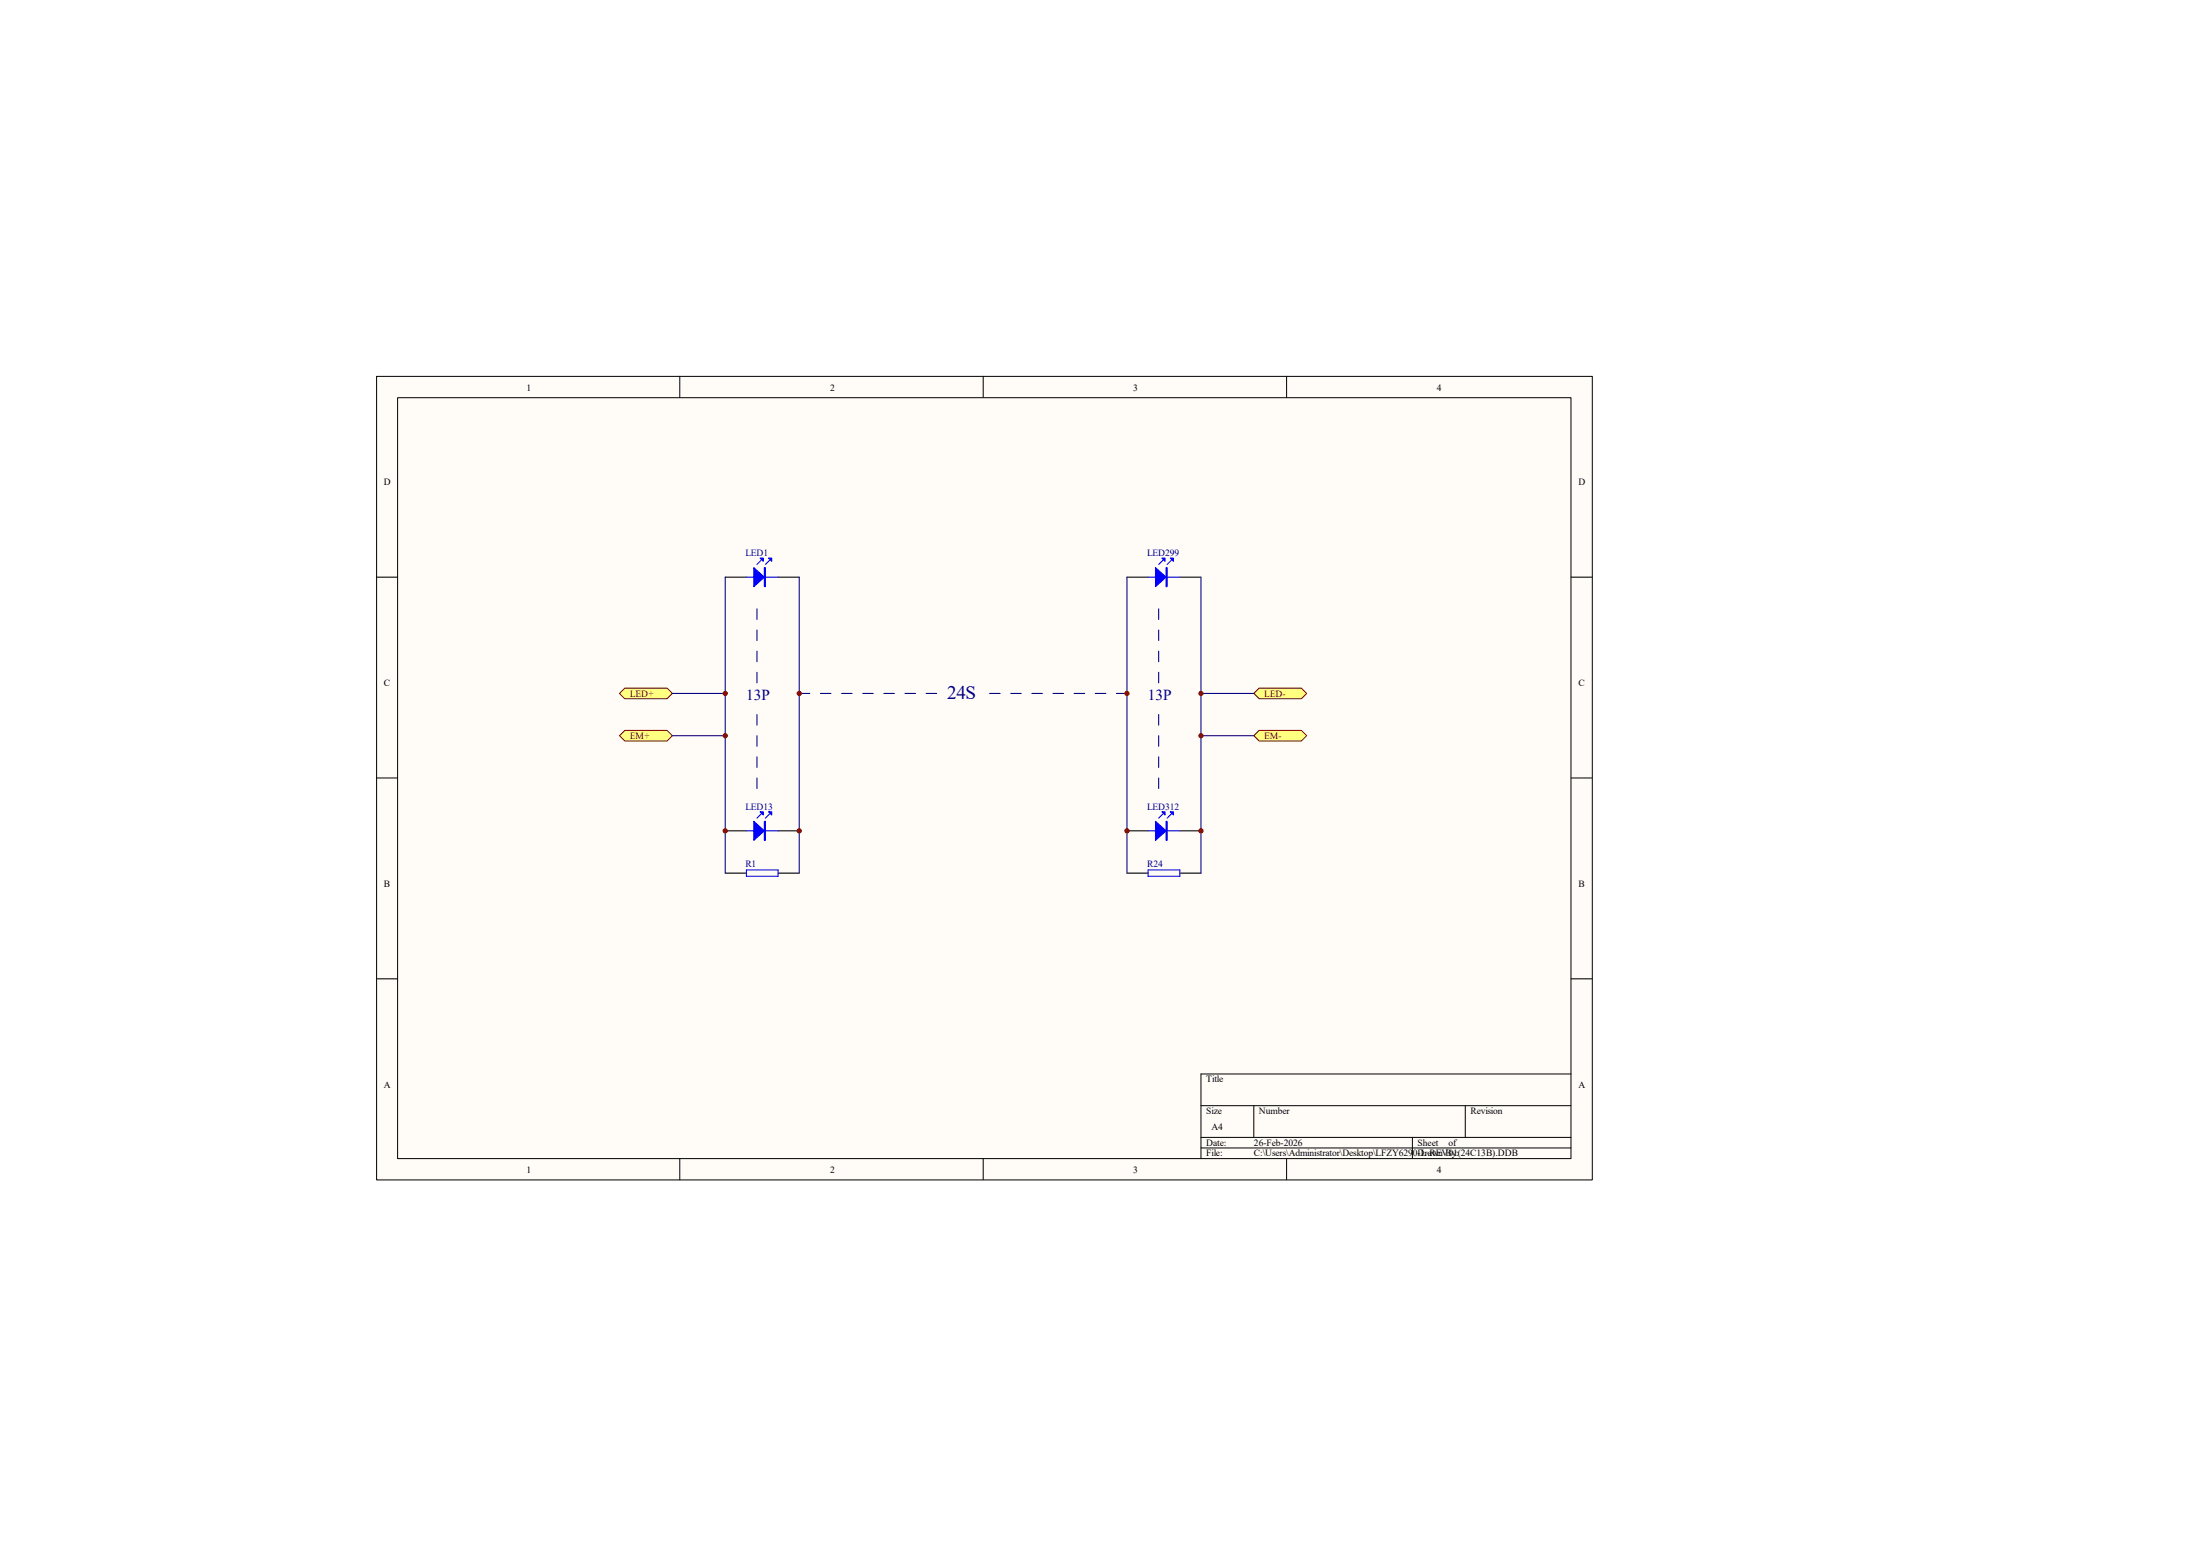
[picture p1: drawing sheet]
<svg xmlns="http://www.w3.org/2000/svg" width="297mm" height="210mm" viewBox="0 0 297 210" stroke-linecap="round" stroke-linejoin="round" font-family="sans-serif">
<path d="M50.8 50.8h164.2v108.5h-164.2z" fill="#fffcf8"/>
<g fill="none" stroke="#000" stroke-width=".14">
<path d="M50.8 50.8h164.2v108.5h-164.2zM53.7 53.7h158.4v102.7h-158.4zM91.8 50.8v2.8M132.7 50.8v2.8M173.7 50.8v2.8M50.8 77.9h2.9M97.9 77.9h2.9M105 77.9h2.9M212.1 77.9h2.8M50.8 105h2.9M212.1 105h2.8M50.8 132.1h2.9"/>
<path d="M212.1 132.1h2.8M91.8 156.4v2.8M132.7 156.4v2.8M162.1 149.2h50M162.1 153.5h50M162.1 154.9h50M169.3 149.2v4.3M173.7 156.4v2.8M190.7 153.5v2.9M197.8 149.2v4.3M212.1 145h-50v11.4"/>
</g>
<path d="M100.8 77.9h4.2M102.8 75.6l-.6 .6M103.9 75.6l-.6 .6" fill="none" stroke="#00f" stroke-width=".14"/>
<g fill="#00f" stroke="#00f" stroke-width=".14">
<path d="M101.8 76.6l1.4 1.3-1.4 1.3z"/>
<path d="M103.8 75.3h.4v.5z"/>
<path d="M102.6 75.3h.4v.5z"/>
<path d="M103.2 76.6h.1v2.6h-.1z" fill-rule="evenodd"/>
</g>
<g fill="#ffff80" stroke="#800000" stroke-width=".14">
<path d="M83.6 93.6l.8-.7h5.7l.7 .7-.7 .7h-5.7z" fill-rule="evenodd"/>
<path d="M83.6 99.3l.8-.7h5.7l.7 .7-.7 .7h-5.7z" fill-rule="evenodd"/>
</g>
<path d="M152.1 77.9h2.9M159.3 77.9h2.8M97.9 112.1h2.9M97.9 117.8h2.9M105 112.1h2.9M105 117.8h2.9M152.1 112.1h2.9M152.1 117.8h2.9M159.3 112.1h2.8M159.3 117.8h2.8" fill="none" stroke="#000" stroke-width=".14"/>
<path d="M155 77.9h4.3M157 75.6l-.6 .6M158.1 75.6l-.5 .6M100.8 112.1h4.2M100.8 117.4h4.2v.9h-4.2zM102.8 109.9l-.6 .5M103.9 109.9l-.6 .5M155 112.1h4.3M155 117.4h4.3v.9h-4.3zM157 109.9l-.6 .5M158.1 109.9l-.5 .5" fill="none" stroke="#00f" stroke-width=".14"/>
<g fill="#00f" stroke="#00f" stroke-width=".14">
<path d="M101.8 110.9l1.4 1.2-1.4 1.3z"/>
<path d="M103.8 109.6h.4v.4z"/>
<path d="M102.6 109.6h.4v.4z"/>
<path d="M156 76.6l1.4 1.3-1.4 1.3z"/>
<path d="M158 75.3h.4v.5z"/>
<path d="M156.9 75.3h.4v.5z"/>
<path d="M156 110.9l1.4 1.2-1.4 1.3z"/>
<path d="M158 109.6h.4v.4z"/>
<path d="M156.9 109.6h.4v.4z"/>
<path d="M103.2 110.9h.1v2.5h-.1z" fill-rule="evenodd"/>
<path d="M157.4 76.6h.2v2.6h-.2z" fill-rule="evenodd"/>
<path d="M157.4 110.9h.2v2.5h-.2z" fill-rule="evenodd"/>
</g>
<g fill="none" stroke="#000080" stroke-width=".14">
<path d="M97.9 77.9v39.9M107.9 77.9v39.9M152.1 77.9v39.9M162.1 77.9v39.9M90.8 93.6h7.1M90.8 99.3h7.1M102.2 82.2v1.4M102.2 85v1.5M102.2 87.9v1.4M102.2 90.7v1.5M102.2 96.4v1.5M102.2 99.3v1.4"/>
<path d="M107.9 93.6h1.4M110.8 93.6h1.4M113.6 93.6h1.4M116.5 93.6h1.4M119.3 93.6h1.4M122.2 93.6h1.4M125 93.6h1.5M133.6 93.6h1.4M136.4 93.6h1.5M139.3 93.6h1.4M142.2 93.6h1.4M145 93.6h1.4"/>
<path d="M147.9 93.6h1.4M150.7 93.6h1.4M156.4 82.2v1.4M156.4 85v1.5M156.4 87.9v1.4M156.4 90.7v1.5M156.4 96.4v1.5M156.4 99.3v1.4M102.2 102.2v1.4M102.2 105v1.4M156.4 102.2v1.4M156.4 105v1.4"/>
</g>
<g fill="#ffff80" stroke="#800000" stroke-width=".14">
<path d="M170 92.9h5.7l.7 .7-.7 .7h-5.7l-.7-.7z" fill-rule="evenodd"/>
<path d="M170 98.6h5.7l.7 .7-.7 .7h-5.7l-.7-.7z" fill-rule="evenodd"/>
</g>
<path d="M162.1 93.6h7.2M162.1 99.3h7.2" fill="none" stroke="#000080" stroke-width=".14"/>
<g fill="#800000" stroke="#800000" stroke-width=".14">
<circle cx="97.9" cy="112.1" r=".29"/>
<circle cx="107.9" cy="112.1" r=".29"/>
<circle cx="97.9" cy="93.6" r=".29"/>
<circle cx="97.9" cy="99.3" r=".29"/>
<circle cx="152.1" cy="112.1" r=".29"/>
<circle cx="162.1" cy="112.1" r=".29"/>
<circle cx="107.9" cy="93.6" r=".29"/>
<circle cx="152.1" cy="93.6" r=".29"/>
<circle cx="162.1" cy="93.6" r=".29"/>
<circle cx="162.1" cy="99.3" r=".29"/>
</g>
<text font-size="2.6" fill="#000080" x="127.9" y="94.4">24S</text>
<g font-size="2.1" fill="#000080">
<text x="100.8" y="94.5">13P</text>
<text x="155" y="94.5">13P</text>
</g>
<g font-size="1.3">
<text x="71.1" y="52.8">1</text>
<text x="112.1" y="52.8">2</text>
<text x="153" y="52.8">3</text>
<text x="194" y="52.8">4</text>
<text x="51.8" y="65.5">D</text>
<text x="213.1" y="65.5">D</text>
<text x="51.8" y="92.6">C</text>
<text x="213.1" y="92.6">C</text>
<text x="51.8" y="119.7">B</text>
<text x="213.1" y="119.7">B</text>
<text x="51.8" y="146.8">A</text>
<text x="162.9" y="146.1">Title</text>
<text x="213.1" y="146.8">A</text>
<text x="162.9" y="150.4">Size</text>
<text x="162.9" y="154.6">Date:</text>
<text x="163.6" y="152.5">A4</text>
<text x="169.3" y="154.6">26-Feb-2026</text>
<text x="170" y="150.4">Number</text>
<text x="191.4" y="154.6">Sheet</text>
<text x="195.5" y="154.6">of</text>
<text x="198.5" y="150.4">Revision</text>
<text x="71.1" y="158.4">1</text>
<text x="112.1" y="158.4">2</text>
<text x="153" y="158.4">3</text>
<text x="162.9" y="156.1">File:</text>
<text x="169.3" y="156.1">C:\Users\Administrator\Desktop\LFZY6290-L-REV01(24C13B).DDB</text>
<text x="191.4" y="156.1">Drawn By:</text>
<text x="194" y="158.4">4</text>
</g>
<g font-size="1.3" fill="#000080">
<text x="100.6" y="75.1">LED1</text>
<text x="154.9" y="75.1">LED299</text>
<text x="100.6" y="109.3">LED13</text>
<text x="154.9" y="109.3">LED312</text>
<text x="100.6" y="117">R1</text>
<text x="154.9" y="117">R24</text>
</g>
<g font-size="1.3" fill="#800000">
<text x="85" y="94">LED+</text>
<text x="170.7" y="94">LED-</text>
<text x="85" y="99.7">EM+</text>
<text x="170.7" y="99.7">EM-</text>
</g>
</svg>
